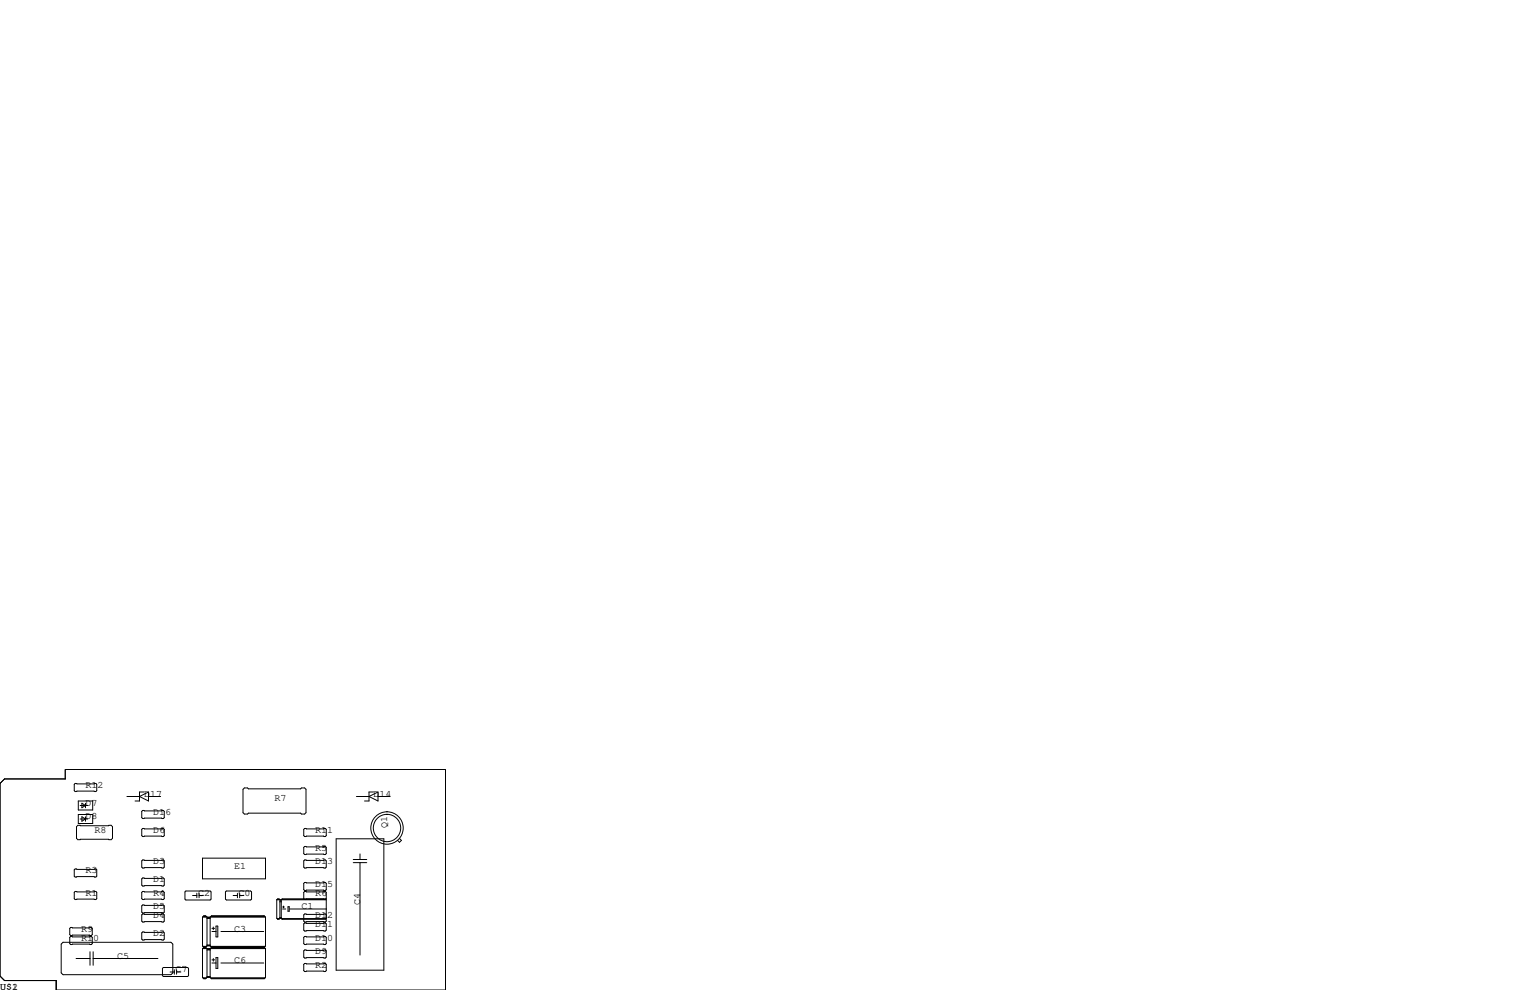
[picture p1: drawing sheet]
<svg xmlns="http://www.w3.org/2000/svg" width="432mm" height="279mm" viewBox="0 0 432 279" stroke-linecap="round" stroke-linejoin="round" font-family="sans-serif">
<g fill="none" stroke="#000" stroke-width=".28">
<path d="M0 221.1l1.3-1.3h17.1v-2.6h107.3v62.2h-109.8v-2.7h-14.6l-1.3-1.2zM21.2 221.1h5.9l.2 .3v1.7l-.2 .3h-5.9l-.2-.3v-1.7zM21.6 233.3l.4-.4h9.4l.4 .4v3.3l-.4 .4h-9.4l-.4-.4zM22.1 226.1h4.1v2.5h-4.1zM22.1 229.9h4.1v2.5h-4.1zM22.6 227.3h2.2M22.6 231.1h2.2M23.1 226.7l1 .6-1 .7zM23.1 230.5l1 .6-1 .7zM24.1 226.7v1.3M24.1 230.5v1.3M35.8 224.8h3.6"/>
<path d="M39.4 224.8l2.5-1.3v2.6zM40.3 228.7h5.8l.3 .3v1.8l-.3 .2h-5.8l-.3-.2v-1.8zM40.3 233.8h5.8l.3 .3v1.7l-.3 .3h-5.8l-.3-.3v-1.7zM40.6 223.5h-1.2v2.6h-1.3M41.9 224.8h3.4M68.6 222.8l.4-.4h.9l.2 .2h14.7l.3-.2h.9l.4 .4v6.6l-.4 .3h-.9l-.3-.2h-14.7l-.2 .2h-.9l-.4-.3zM86 233.8h5.8l.3 .3v1.7l-.3 .3h-5.8l-.3-.3v-1.7zM86 238.9h5.8l.3 .2v1.8l-.3 .3h-5.8l-.3-.3v-1.8zM94.9 236.7h13.4v37.1h-13.4zM100.6 224.8h3.5M104.1 224.8l2.6-1.3v2.6zM105.4 223.5h-1.3v2.6h-1.2"/>
<path d="M106.7 224.8h3.4M112.8 236.7l.5 .5-.5 .5-.6-.5M21.2 251.6h5.9l.2 .2v1.8l-.2 .3h-5.9l-.2-.3v-1.8zM21.2 245.2h5.9l.2 .3v1.8l-.2 .2h-5.9l-.2-.2v-1.8zM40 251.8l.3-.2h5.8l.3 .2v1.8l-.3 .3h-5.8l-.3-.3zM40 248l.3-.2h5.8l.3 .2v1.8l-.3 .3h-5.8l-.3-.3zM40 255.7l.3-.3h5.8l.3 .3v1.7l-.3 .3h-5.8l-.3-.3zM40 258.2l.3-.3h5.8l.3 .3v1.8l-.3 .2h-5.8l-.3-.2zM40.3 242.7h5.8l.3 .3v1.7l-.3 .3h-5.8l-.3-.3v-1.7zM52.2 251.7l.3-.2h6.8l.3 .2v2l-.3 .3h-6.8l-.3-.3zM54.4 252.7h1.1M55.5 252.1v1.3"/>
<path d="M56.2 252.1v1.3M56.2 252.7h1.2M57.2 242.2h17.7v5.8h-17.7zM57.2 258.8v8.2l.3 .3M57.2 258.8l.3-.4h.5l.4 .4v8.2M57.2 258.8h17.7M57.4 258.7h.8M57.5 258.6h.5M58.4 259.2h.9M58.5 259.1h.7M58.5 259h.7M59.6 258.7h15.1"/>
<path d="M59.7 258.6h14.8M63.6 251.7l.3-.2h6.8l.3 .2v2l-.3 .3h-6.8l-.3-.3zM65.8 252.7h1.2M67 252.1v1.3M67.6 252.7h1.2M67.6 252.1v1.3M74.9 258.8v8.2l-.4 .3M74.9 258.8l-.4-.4h-14.8l-.4 .4v8.2M78.1 253.9v5.2l.3 .3M78.1 253.9l.3-.2h.3l.3 .2v5.2M78.1 253.9h14M78.2 259.3h.7"/>
<path d="M78.4 253.8h.3M78.4 259.3v.1M79 254.5h.4M79 259.1l-.6 .2M79 259.1h.4M79 259h.4M79.1 254.1h.1M79.4 259.1l.2 .3M79.5 259.3h12.4M79.6 253.8h12.2M79.6 259.3v.1M79.8 256h.5"/>
<path d="M79.8 256.5h.8M80 255.7v.5M81.3 255.9h.3v1.3h-.3zM81.8 256.5h10.3M85.7 251.8l.3-.2h5.8l.3 .2v1.8l-.3 .3h-5.8l-.3-.3zM85.7 249.3l.3-.3h5.8l.3 .3v1.8l-.3 .2h-5.8l-.3-.2zM86 242.7h5.8l.3 .3v1.7l-.3 .3h-5.8l-.3-.3v-1.7zM92.1 253.9v6.1l-.3 .2h-5.8l-.3-.2v-1.8l.3-.3h5.8l.3 .3M92.1 253.9l-.3-.2h-12.2l-.2 .2v5.2M92.1 259.1l-.3 .2h-12.2M99.7 242.6h3.8M99.7 243.5h3.8"/>
<path d="M101.6 241v1.6M101.6 243.5v26M17.8 265.9h30.5l.5 .5v8.2l-.5 .5h-30.5l-.5-.5v-8.2zM19.9 261.7h5.9l.2 .3v1.8l-.2 .2h-5.9l-.2-.2v-1.8zM19.9 264.3h5.9l.2 .2v1.8l-.2 .3h-5.9l-.2-.3v-1.8zM21.5 270.5h3.9M25.4 268.6v3.8M26.3 268.6v3.8M26.3 270.5h18.3M40 263.3l.3-.3h5.8l.3 .3v1.7l-.3 .3h-5.8l-.3-.3zM45.8 273.3l.3-.3h6.9l.2 .3v2l-.2 .3h-6.9l-.3-.3zM48 274.3h1.2"/>
<path d="M49.2 273.7v1.3M49.8 273.7v1.3M49.8 274.3h1.3M57.2 267.7v8.1l.3 .4h.5l.4-.4M57.2 267.7h17.7M57.3 267.1h1M57.3 276h1M57.4 267.6h.8M57.5 267.3h.5M57.5 267.2h.5M57.5 267.3l-.3 .4M57.5 267.5h.5"/>
<path d="M57.5 276.1h.5M58 267.3l.4 .4v8.1M58.4 275.6h.9M58.4 268.1h.9M58.4 267l-.4 .3M58.4 267h.9M58.4 266.7h.9M58.4 275.8h.9M58.5 266.8h.7M58.5 267.8h.7M58.5 268h.7M58.5 275.7h.7"/>
<path d="M59.3 267l.4 .3M59.4 267.1h15.4M59.4 276h15.4M59.6 267.6h15.1M59.7 267.3l-.4 .4v8.1M59.7 267.3h14.8M59.7 267.2h14.8M59.7 267.5h14.8M59.7 276.1h14.8M59.8 262h.8M59.8 262.9h1.2M59.8 270.9h.8"/>
<path d="M59.8 271.8h1.2M60.2 261.6v.8M60.2 270.5v.8M61 261.4h.5v3h-.5zM61 270.3h.5v3h-.5zM62.4 262.9h12M62.4 271.8h12M74.5 267.3l.4 .4M74.9 267.7v8.1l-.4 .4h-14.8l-.4-.4M85.7 272.2l.3-.3h5.8l.3 .3v1.7l-.3 .3h-5.8l-.3-.3zM85.7 260.7l.3-.2h5.8l.3 .2v1.8l-.3 .3h-5.8l-.3-.3zM85.7 264.5l.3-.2h5.8l.3 .2v1.8l-.3 .3h-5.8l-.3-.3z"/>
<path d="M85.7 268.4l.3-.3h5.8l.3 .3v1.7l-.3 .3h-5.8l-.3-.3z"/>
<circle cx="109.2" cy="233.7" r="3.9"/>
<circle cx="109.2" cy="233.7" r="4.6"/>
</g>
<g font-size="2.8">
<text x="24.1" y="222.2">R12</text>
<text x="24.1" y="227.3">D7</text>
<text x="40.6" y="224.8">D17</text>
<text x="77.5" y="226.1">R7</text>
<text x="105.4" y="224.8">D14</text>
<text x="24.1" y="231.1">D8</text>
<text x="43.2" y="229.9">D16</text>
<text x="109.2" y="233.7" transform="rotate(-90 109.2 233.7)">Q1</text>
<text x="26.7" y="234.9">R8</text>
<text x="43.2" y="234.9">D6</text>
<text x="88.9" y="234.9">R11</text>
<text x="43.2" y="243.8">D3</text>
<text x="66" y="245.1">E1</text>
<text x="88.9" y="240">R5</text>
<text x="88.9" y="243.8">D13</text>
<text x="24.1" y="246.4">R3</text>
<text x="43.2" y="248.9">D1</text>
<text x="88.9" y="250.2">D15</text>
<text x="24.1" y="252.7">R1</text>
<text x="43.2" y="252.7">R4</text>
<text x="43.2" y="256.5">D5</text>
<text x="55.9" y="252.7">C2</text>
<text x="67.3" y="252.7">C0</text>
<text x="85.1" y="256.5">C1</text>
<text x="88.9" y="252.7">R6</text>
<text x="101.6" y="255.3" transform="rotate(-90 101.6 255.3)">C4</text>
<text x="22.9" y="262.9">R9</text>
<text x="43.2" y="259.1">D4</text>
<text x="66" y="262.9">C3</text>
<text x="88.9" y="261.6">D11</text>
<text x="88.9" y="259.1">D12</text>
<text x="22.9" y="265.4">R10</text>
<text x="43.2" y="264.2">D2</text>
<text x="88.9" y="265.4">D10</text>
<text x="88.9" y="269.2">D9</text>
<text x="33" y="270.5">C5</text>
<text x="49.5" y="274.3">C7</text>
<text x="66" y="271.8">C6</text>
<text x="88.9" y="273">R2</text>
<text x="0" y="279.4">U$1</text>
<text x="3.4" y="279.4">2</text>
</g>
</svg>
